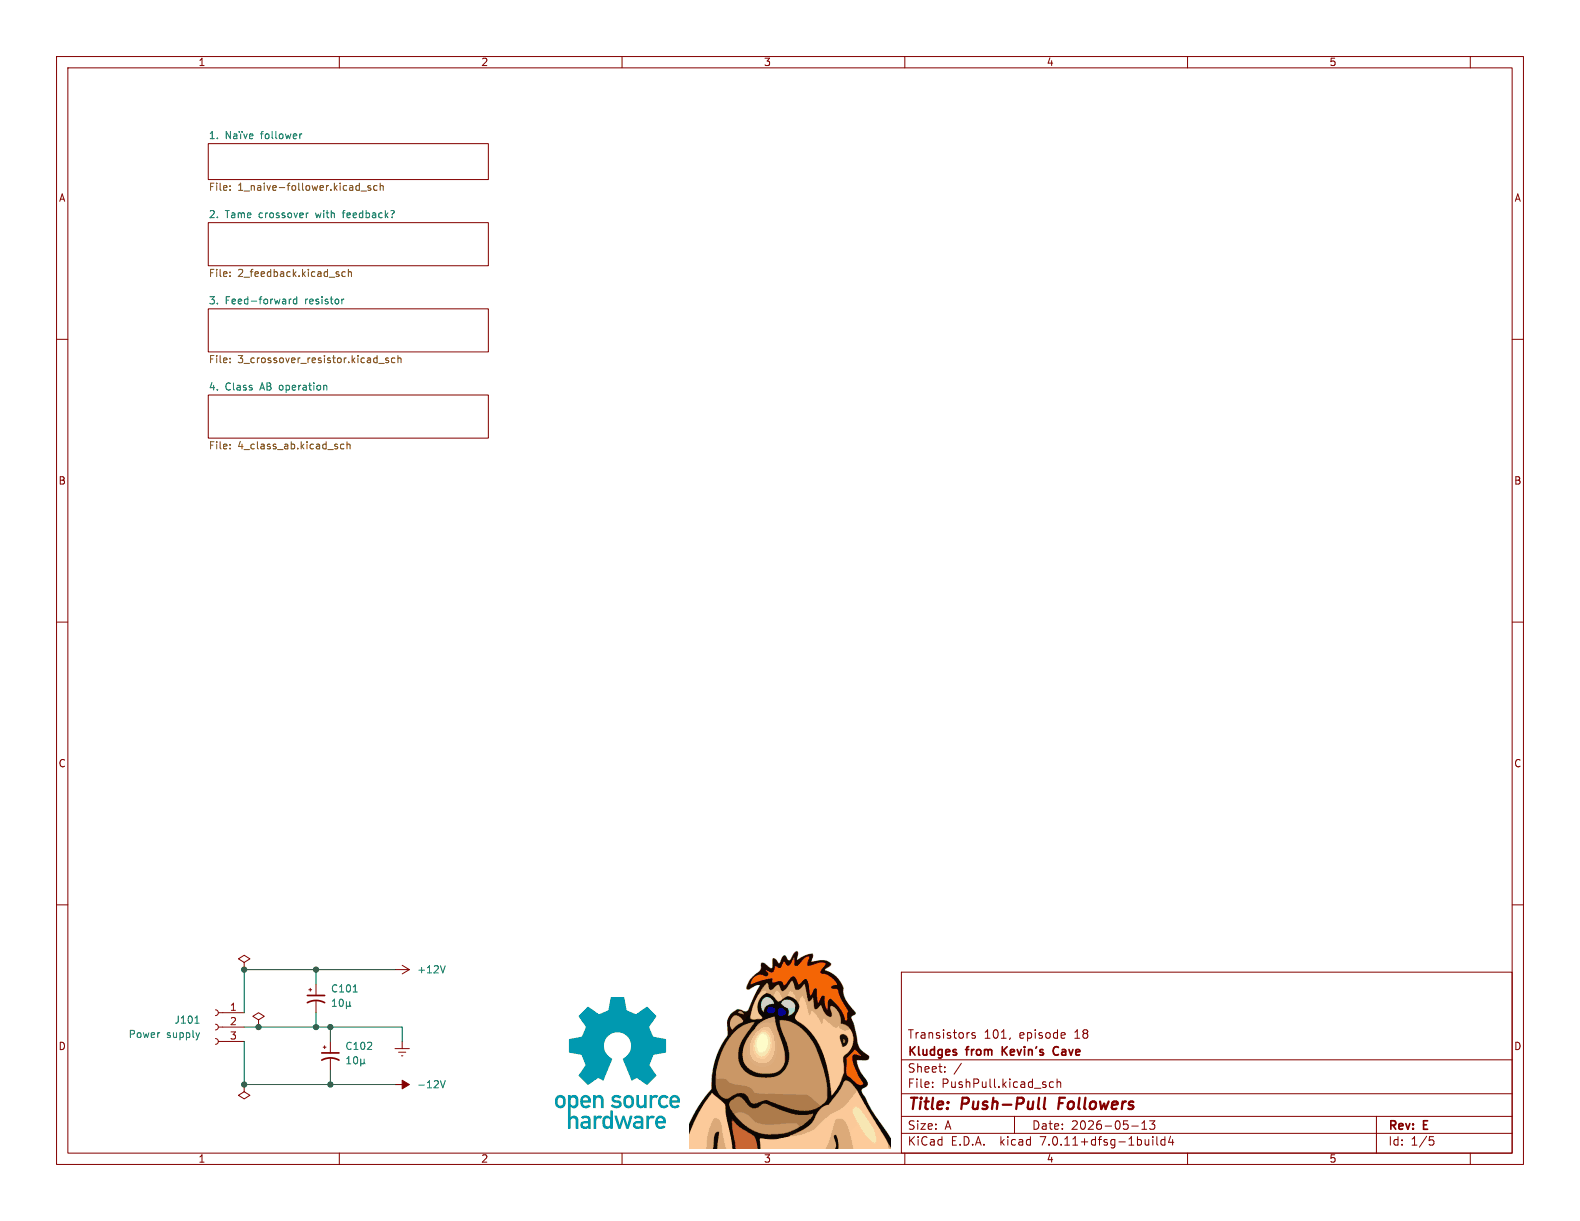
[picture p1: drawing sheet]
(kicad_sch (version 20230121) (generator eeschema)

 (paper "A")

 (title_block
  (title "Push-Pull Followers")
  (date "2026-05-13")
  (rev "E")
  (company "Kludges from Kevin's Cave")
  (comment 1 "Transistors 101, episode 18"))

 (lib_symbols
  (symbol "Connector:Conn_01x03_Socket" (pin_names (offset 1.016) hide) (in_bom yes) (on_board yes)
   (property "Reference" "J" (at 0 5.08 0) (effects (font (size 1.27 1.27))))
   (property "Value" "Conn_01x03_Socket" (at 0 -5.08 0) (effects (font (size 1.27 1.27))))
   (property "Footprint" "" (at 0 0 0) (effects (font (size 1.27 1.27)) hide))
   (property "Datasheet" "~" (at 0 0 0) (effects (font (size 1.27 1.27)) hide))
   (property "ki_locked" "" (at 0 0 0) (effects (font (size 1.27 1.27))))
   (symbol "Conn_01x03_Socket_1_1"
    (arc (start 0 -2.032) (mid -0.5058 -2.54) (end 0 -3.048) (stroke (width 0.1524) (type default)) (fill (type none)))
    (polyline (pts (xy -1.27 -2.54) (xy -0.508 -2.54)) (stroke (width 0.1524) (type default)) (fill (type none)))
    (polyline (pts (xy -1.27 0) (xy -0.508 0)) (stroke (width 0.1524) (type default)) (fill (type none)))
    (polyline (pts (xy -1.27 2.54) (xy -0.508 2.54)) (stroke (width 0.1524) (type default)) (fill (type none)))
    (arc (start 0 0.508) (mid -0.5058 0) (end 0 -0.508) (stroke (width 0.1524) (type default)) (fill (type none)))
    (arc (start 0 3.048) (mid -0.5058 2.54) (end 0 2.032) (stroke (width 0.1524) (type default)) (fill (type none)))
    (pin passive line (at -5.08 2.54 0) (length 3.81) (name "Pin_1" (effects (font (size 1.27 1.27)))) (number "1" (effects (font (size 1.27 1.27)))))
    (pin passive line (at -5.08 0 0) (length 3.81) (name "Pin_2" (effects (font (size 1.27 1.27)))) (number "2" (effects (font (size 1.27 1.27)))))
    (pin passive line (at -5.08 -2.54 0) (length 3.81) (name "Pin_3" (effects (font (size 1.27 1.27)))) (number "3" (effects (font (size 1.27 1.27)))))))
  (symbol "Device:C_Polarized_Small_US" (pin_numbers hide) (pin_names (offset 0.254) hide) (in_bom yes) (on_board yes)
   (property "Reference" "C" (at 0.254 1.778 0) (effects (font (size 1.27 1.27)) (justify left)))
   (property "Value" "C_Polarized_Small_US" (at 0.254 -2.032 0) (effects (font (size 1.27 1.27)) (justify left)))
   (property "Footprint" "" (at 0 0 0) (effects (font (size 1.27 1.27)) hide))
   (property "Datasheet" "~" (at 0 0 0) (effects (font (size 1.27 1.27)) hide))
   (symbol "C_Polarized_Small_US_0_1"
    (polyline (pts (xy -1.524 0.508) (xy 1.524 0.508)) (stroke (width 0.3048) (type default)) (fill (type none)))
    (polyline (pts (xy -1.27 1.524) (xy -0.762 1.524)) (stroke (width 0) (type default)) (fill (type none)))
    (polyline (pts (xy -1.016 1.27) (xy -1.016 1.778)) (stroke (width 0) (type default)) (fill (type none)))
    (arc (start 1.524 -0.762) (mid 0 -0.3734) (end -1.524 -0.762) (stroke (width 0.3048) (type default)) (fill (type none))))
   (symbol "C_Polarized_Small_US_1_1"
    (pin passive line (at 0 2.54 270) (length 2.032) (name "~" (effects (font (size 1.27 1.27)))) (number "1" (effects (font (size 1.27 1.27)))))
    (pin passive line (at 0 -2.54 90) (length 2.032) (name "~" (effects (font (size 1.27 1.27)))) (number "2" (effects (font (size 1.27 1.27)))))))
  (symbol "power:+12V" (power) (pin_names (offset 0)) (in_bom yes) (on_board yes)
   (property "Reference" "#PWR" (at 0 -3.81 0) (effects (font (size 1.27 1.27)) hide))
   (property "Value" "+12V" (at 0 3.556 0) (effects (font (size 1.27 1.27))))
   (property "Footprint" "" (at 0 0 0) (effects (font (size 1.27 1.27)) hide))
   (property "Datasheet" "" (at 0 0 0) (effects (font (size 1.27 1.27)) hide))
   (symbol "+12V_0_1"
    (polyline (pts (xy -0.762 1.27) (xy 0 2.54)) (stroke (width 0) (type default)) (fill (type none)))
    (polyline (pts (xy 0 0) (xy 0 2.54)) (stroke (width 0) (type default)) (fill (type none)))
    (polyline (pts (xy 0 2.54) (xy 0.762 1.27)) (stroke (width 0) (type default)) (fill (type none))))
   (symbol "+12V_1_1"
    (pin power_in line (at 0 0 90) (length 0) hide (name "+12V" (effects (font (size 1.27 1.27)))) (number "1" (effects (font (size 1.27 1.27)))))))
  (symbol "power:-12V" (power) (pin_names (offset 0)) (in_bom yes) (on_board yes)
   (property "Reference" "#PWR" (at 0 2.54 0) (effects (font (size 1.27 1.27)) hide))
   (property "Value" "-12V" (at 0 3.81 0) (effects (font (size 1.27 1.27))))
   (property "Footprint" "" (at 0 0 0) (effects (font (size 1.27 1.27)) hide))
   (property "Datasheet" "" (at 0 0 0) (effects (font (size 1.27 1.27)) hide))
   (symbol "-12V_0_0"
    (pin power_in line (at 0 0 90) (length 0) hide (name "-12V" (effects (font (size 1.27 1.27)))) (number "1" (effects (font (size 1.27 1.27))))))
   (symbol "-12V_0_1"
    (polyline (pts (xy 0 0) (xy 0 1.27) (xy 0.762 1.27) (xy 0 2.54) (xy -0.762 1.27) (xy 0 1.27)) (stroke (width 0) (type default)) (fill (type outline)))))
  (symbol "power:Earth" (power) (pin_names (offset 0)) (in_bom yes) (on_board yes)
   (property "Reference" "#PWR" (at 0 -6.35 0) (effects (font (size 1.27 1.27)) hide))
   (property "Value" "Earth" (at 0 -3.81 0) (effects (font (size 1.27 1.27)) hide))
   (property "Footprint" "" (at 0 0 0) (effects (font (size 1.27 1.27)) hide))
   (property "Datasheet" "~" (at 0 0 0) (effects (font (size 1.27 1.27)) hide))
   (symbol "Earth_0_1"
    (polyline (pts (xy -0.635 -1.905) (xy 0.635 -1.905)) (stroke (width 0) (type default)) (fill (type none)))
    (polyline (pts (xy -0.127 -2.54) (xy 0.127 -2.54)) (stroke (width 0) (type default)) (fill (type none)))
    (polyline (pts (xy 0 -1.27) (xy 0 0)) (stroke (width 0) (type default)) (fill (type none)))
    (polyline (pts (xy 1.27 -1.27) (xy -1.27 -1.27)) (stroke (width 0) (type default)) (fill (type none))))
   (symbol "Earth_1_1"
    (pin power_in line (at 0 0 270) (length 0) hide (name "Earth" (effects (font (size 1.27 1.27)))) (number "1" (effects (font (size 1.27 1.27)))))))
  (symbol "power:PWR_FLAG" (power) (pin_numbers hide) (pin_names (offset 0) hide) (in_bom yes) (on_board yes)
   (property "Reference" "#FLG" (at 0 1.905 0) (effects (font (size 1.27 1.27)) hide))
   (property "Value" "PWR_FLAG" (at 0 3.81 0) (effects (font (size 1.27 1.27))))
   (property "Footprint" "" (at 0 0 0) (effects (font (size 1.27 1.27)) hide))
   (property "Datasheet" "~" (at 0 0 0) (effects (font (size 1.27 1.27)) hide))
   (symbol "PWR_FLAG_0_0"
    (pin power_out line (at 0 0 90) (length 0) (name "pwr" (effects (font (size 1.27 1.27)))) (number "1" (effects (font (size 1.27 1.27))))))
   (symbol "PWR_FLAG_0_1"
    (polyline (pts (xy 0 0) (xy 0 1.27) (xy -1.016 1.905) (xy 0 2.54) (xy 1.016 1.905) (xy 0 1.27)) (stroke (width 0) (type default)) (fill (type none))))))

 (junction (at 58.42 181.61) (diameter 0) (color 0 0 0 0))
 (junction (at 55.88 181.61) (diameter 0) (color 0 0 0 0))
 (junction (at 43.18 191.77) (diameter 0) (color 0 0 0 0))
 (junction (at 58.42 191.77) (diameter 0) (color 0 0 0 0))
 (junction (at 45.72 181.61) (diameter 0) (color 0 0 0 0))
 (junction (at 55.88 171.45) (diameter 0) (color 0 0 0 0))
 (junction (at 43.18 171.45) (diameter 0) (color 0 0 0 0))

 (wire (pts (xy 71.12 181.61) (xy 58.42 181.61)) (stroke (width 0) (type default)))
 (wire (pts (xy 45.72 181.61) (xy 55.88 181.61)) (stroke (width 0) (type default)))
 (wire (pts (xy 71.12 184.15) (xy 71.12 181.61)) (stroke (width 0) (type default)))
 (wire (pts (xy 58.42 191.77) (xy 58.42 189.23)) (stroke (width 0) (type default)))
 (wire (pts (xy 58.42 181.61) (xy 55.88 181.61)) (stroke (width 0) (type default)))
 (wire (pts (xy 43.18 184.15) (xy 43.18 191.77)) (stroke (width 0) (type default)))
 (wire (pts (xy 55.88 179.07) (xy 55.88 181.61)) (stroke (width 0) (type default)))
 (wire (pts (xy 43.18 191.77) (xy 58.42 191.77)) (stroke (width 0) (type default)))
 (wire (pts (xy 58.42 191.77) (xy 69.85 191.77)) (stroke (width 0) (type default)))
 (wire (pts (xy 55.88 171.45) (xy 69.85 171.45)) (stroke (width 0) (type default)))
 (wire (pts (xy 43.18 179.07) (xy 43.18 171.45)) (stroke (width 0) (type default)))
 (wire (pts (xy 43.18 171.45) (xy 55.88 171.45)) (stroke (width 0) (type default)))
 (wire (pts (xy 58.42 184.15) (xy 58.42 181.61)) (stroke (width 0) (type default)))
 (wire (pts (xy 43.18 181.61) (xy 45.72 181.61)) (stroke (width 0) (type default)))
 (wire (pts (xy 55.88 171.45) (xy 55.88 173.99)) (stroke (width 0) (type default)))

 (symbol (lib_id "power:PWR_FLAG") (at 45.72 181.61 0) (unit 1) (in_bom yes) (on_board yes) (dnp no) (fields_autoplaced)
  (property "Reference" "#FLG0103" (at 45.72 179.705 0) (effects (font (size 1.27 1.27)) hide))
  (property "Value" "PWR_FLAG" (at 45.72 176.53 0) (effects (font (size 1.27 1.27)) hide))
  (property "Footprint" "" (at 45.72 181.61 0) (effects (font (size 1.27 1.27)) hide))
  (property "Datasheet" "~" (at 45.72 181.61 0) (effects (font (size 1.27 1.27)) hide))
  (property "Manufacturer" "" (at 45.72 181.61 0) (effects (font (size 1.27 1.27)) hide))
  (property "Manufacturer_Part#" "" (at 45.72 181.61 0) (effects (font (size 1.27 1.27)) hide))
  (property "Supplier1" "" (at 45.72 181.61 0) (effects (font (size 1.27 1.27)) hide))
  (property "Suppier1_Part#" "" (at 45.72 181.61 0) (effects (font (size 1.27 1.27)) hide))
  (property "Supplier1_PartLink" "" (at 45.72 181.61 0) (effects (font (size 1.27 1.27)) hide))
  (property "Supplier2" "" (at 45.72 181.61 0) (effects (font (size 1.27 1.27)) hide))
  (property "Supplier2_Part#" "" (at 45.72 181.61 0) (effects (font (size 1.27 1.27)) hide))
  (property "Supplier2_PartLink" "" (at 45.72 181.61 0) (effects (font (size 1.27 1.27)) hide))
  (property "Characteristics" "" (at 45.72 181.61 0) (effects (font (size 1.27 1.27)) hide))
  (property "Package ID" "" (at 45.72 181.61 0) (effects (font (size 1.27 1.27)) hide))
  (property "Notes" "" (at 45.72 181.61 0) (effects (font (size 1.27 1.27)) hide)) (pin "1"))

 (symbol (lib_id "power:PWR_FLAG") (at 43.18 171.45 0) (unit 1) (in_bom yes) (on_board yes) (dnp no) (fields_autoplaced)
  (property "Reference" "#FLG0101" (at 43.18 169.545 0) (effects (font (size 1.27 1.27)) hide))
  (property "Value" "PWR_FLAG" (at 43.18 166.37 0) (effects (font (size 1.27 1.27)) hide))
  (property "Footprint" "" (at 43.18 171.45 0) (effects (font (size 1.27 1.27)) hide))
  (property "Datasheet" "~" (at 43.18 171.45 0) (effects (font (size 1.27 1.27)) hide))
  (property "Manufacturer" "" (at 43.18 171.45 0) (effects (font (size 1.27 1.27)) hide))
  (property "Manufacturer_Part#" "" (at 43.18 171.45 0) (effects (font (size 1.27 1.27)) hide))
  (property "Supplier1" "" (at 43.18 171.45 0) (effects (font (size 1.27 1.27)) hide))
  (property "Suppier1_Part#" "" (at 43.18 171.45 0) (effects (font (size 1.27 1.27)) hide))
  (property "Supplier1_PartLink" "" (at 43.18 171.45 0) (effects (font (size 1.27 1.27)) hide))
  (property "Supplier2" "" (at 43.18 171.45 0) (effects (font (size 1.27 1.27)) hide))
  (property "Supplier2_Part#" "" (at 43.18 171.45 0) (effects (font (size 1.27 1.27)) hide))
  (property "Supplier2_PartLink" "" (at 43.18 171.45 0) (effects (font (size 1.27 1.27)) hide))
  (property "Characteristics" "" (at 43.18 171.45 0) (effects (font (size 1.27 1.27)) hide))
  (property "Package ID" "" (at 43.18 171.45 0) (effects (font (size 1.27 1.27)) hide))
  (property "Notes" "" (at 43.18 171.45 0) (effects (font (size 1.27 1.27)) hide)) (pin "1"))

 (symbol (lib_id "power:Earth") (at 71.12 184.15 0) (unit 1) (in_bom yes) (on_board yes) (dnp no) (fields_autoplaced)
  (property "Reference" "#PWR0103" (at 71.12 190.5 0) (effects (font (size 1.27 1.27)) hide))
  (property "Value" "Earth" (at 71.12 187.96 0) (effects (font (size 1.27 1.27)) hide))
  (property "Footprint" "" (at 71.12 184.15 0) (effects (font (size 1.27 1.27)) hide))
  (property "Datasheet" "~" (at 71.12 184.15 0) (effects (font (size 1.27 1.27)) hide)) (pin "1"))

 (symbol (lib_id "Device:C_Polarized_Small_US") (at 58.42 186.69 0) (unit 1) (in_bom yes) (on_board yes) (dnp no) (fields_autoplaced)
  (property "Reference" "C102" (at 60.96 184.9882 0) (effects (font (size 1.27 1.27)) (justify left)))
  (property "Value" "10µ" (at 60.96 187.5282 0) (effects (font (size 1.27 1.27)) (justify left)))
  (property "Footprint" "" (at 58.42 186.69 0) (effects (font (size 1.27 1.27)) hide))
  (property "Datasheet" "~" (at 58.42 186.69 0) (effects (font (size 1.27 1.27)) hide)) (pin "1") (pin "2"))

 (symbol (lib_id "Connector:Conn_01x03_Socket") (at 38.1 181.61 0) (mirror y) (unit 1) (in_bom yes) (on_board yes) (dnp no)
  (property "Reference" "J101" (at 35.56 180.34 0) (effects (font (size 1.27 1.27)) (justify left)))
  (property "Value" "Power supply" (at 35.56 182.88 0) (effects (font (size 1.27 1.27)) (justify left)))
  (property "Footprint" "" (at 38.1 181.61 0) (effects (font (size 1.27 1.27)) hide))
  (property "Datasheet" "~" (at 38.1 181.61 0) (effects (font (size 1.27 1.27)) hide)) (pin "1") (pin "2") (pin "3"))

 (symbol (lib_id "Device:C_Polarized_Small_US") (at 55.88 176.53 0) (unit 1) (in_bom yes) (on_board yes) (dnp no) (fields_autoplaced)
  (property "Reference" "C101" (at 58.42 174.8282 0) (effects (font (size 1.27 1.27)) (justify left)))
  (property "Value" "10µ" (at 58.42 177.3682 0) (effects (font (size 1.27 1.27)) (justify left)))
  (property "Footprint" "" (at 55.88 176.53 0) (effects (font (size 1.27 1.27)) hide))
  (property "Datasheet" "~" (at 55.88 176.53 0) (effects (font (size 1.27 1.27)) hide)) (pin "1") (pin "2"))

 (symbol (lib_id "power:PWR_FLAG") (at 43.18 191.77 0) (mirror x) (unit 1) (in_bom yes) (on_board yes) (dnp no)
  (property "Reference" "#FLG0102" (at 43.18 193.675 0) (effects (font (size 1.27 1.27)) hide))
  (property "Value" "PWR_FLAG" (at 43.18 196.85 0) (effects (font (size 1.27 1.27)) hide))
  (property "Footprint" "" (at 43.18 191.77 0) (effects (font (size 1.27 1.27)) hide))
  (property "Datasheet" "~" (at 43.18 191.77 0) (effects (font (size 1.27 1.27)) hide))
  (property "Manufacturer" "" (at 43.18 191.77 0) (effects (font (size 1.27 1.27)) hide))
  (property "Manufacturer_Part#" "" (at 43.18 191.77 0) (effects (font (size 1.27 1.27)) hide))
  (property "Supplier1" "" (at 43.18 191.77 0) (effects (font (size 1.27 1.27)) hide))
  (property "Suppier1_Part#" "" (at 43.18 191.77 0) (effects (font (size 1.27 1.27)) hide))
  (property "Supplier1_PartLink" "" (at 43.18 191.77 0) (effects (font (size 1.27 1.27)) hide))
  (property "Supplier2" "" (at 43.18 191.77 0) (effects (font (size 1.27 1.27)) hide))
  (property "Supplier2_Part#" "" (at 43.18 191.77 0) (effects (font (size 1.27 1.27)) hide))
  (property "Supplier2_PartLink" "" (at 43.18 191.77 0) (effects (font (size 1.27 1.27)) hide))
  (property "Characteristics" "" (at 43.18 191.77 0) (effects (font (size 1.27 1.27)) hide))
  (property "Package ID" "" (at 43.18 191.77 0) (effects (font (size 1.27 1.27)) hide))
  (property "Notes" "" (at 43.18 191.77 0) (effects (font (size 1.27 1.27)) hide)) (pin "1"))

 (symbol (lib_id "power:-12V") (at 69.85 191.77 270) (unit 1) (in_bom yes) (on_board yes) (dnp no) (fields_autoplaced)
  (property "Reference" "#PWR0102" (at 72.39 191.77 0) (effects (font (size 1.27 1.27)) hide))
  (property "Value" "-12V" (at 73.66 191.77 90) (effects (font (size 1.27 1.27)) (justify left)))
  (property "Footprint" "" (at 69.85 191.77 0) (effects (font (size 1.27 1.27)) hide))
  (property "Datasheet" "" (at 69.85 191.77 0) (effects (font (size 1.27 1.27)) hide)) (pin "1"))

 (symbol (lib_id "power:+12V") (at 69.85 171.45 270) (unit 1) (in_bom yes) (on_board yes) (dnp no) (fields_autoplaced)
  (property "Reference" "#PWR0101" (at 66.04 171.45 0) (effects (font (size 1.27 1.27)) hide))
  (property "Value" "+12V" (at 73.66 171.45 90) (effects (font (size 1.27 1.27)) (justify left)))
  (property "Footprint" "" (at 69.85 171.45 0) (effects (font (size 1.27 1.27)) hide))
  (property "Datasheet" "" (at 69.85 171.45 0) (effects (font (size 1.27 1.27)) hide)) (pin "1"))

 (sheet (at 36.83 39.37) (size 49.53 7.62) (fields_autoplaced) (stroke (width 0.1524) (type solid)) (fill (color 0 0 0 0.0000))
  (property "Sheetname" "2. Tame crossover with feedback?" (at 36.83 38.6584 0) (effects (font (size 1.27 1.27)) (justify left bottom)))
  (property "Sheetfile" "2_feedback.kicad_sch" (at 36.83 47.5746 0) (effects (font (size 1.27 1.27)) (justify left top))))

 (sheet (at 36.83 25.4) (size 49.53 6.35) (fields_autoplaced) (stroke (width 0.1524) (type solid)) (fill (color 0 0 0 0.0000))
  (property "Sheetname" "1. Naïve follower" (at 36.83 24.6884 0) (effects (font (size 1.27 1.27)) (justify left bottom)))
  (property "Sheetfile" "1_naive-follower.kicad_sch" (at 36.83 32.3346 0) (effects (font (size 1.27 1.27)) (justify left top))))

 (sheet (at 36.83 54.61) (size 49.53 7.62) (fields_autoplaced) (stroke (width 0.1524) (type solid)) (fill (color 0 0 0 0.0000))
  (property "Sheetname" "3. Feed-forward resistor" (at 36.83 53.8984 0) (effects (font (size 1.27 1.27)) (justify left bottom)))
  (property "Sheetfile" "3_crossover_resistor.kicad_sch" (at 36.83 62.8146 0) (effects (font (size 1.27 1.27)) (justify left top))))

 (sheet (at 36.83 69.85) (size 49.53 7.62) (fields_autoplaced) (stroke (width 0.1524) (type solid)) (fill (color 0 0 0 0.0000))
  (property "Sheetname" "4. Class AB operation" (at 36.83 69.1384 0) (effects (font (size 1.27 1.27)) (justify left bottom)))
  (property "Sheetfile" "4_class_ab.kicad_sch" (at 36.83 78.0546 0) (effects (font (size 1.27 1.27)) (justify left top))))

 (sheet_instances (path "" (page "1"))))
